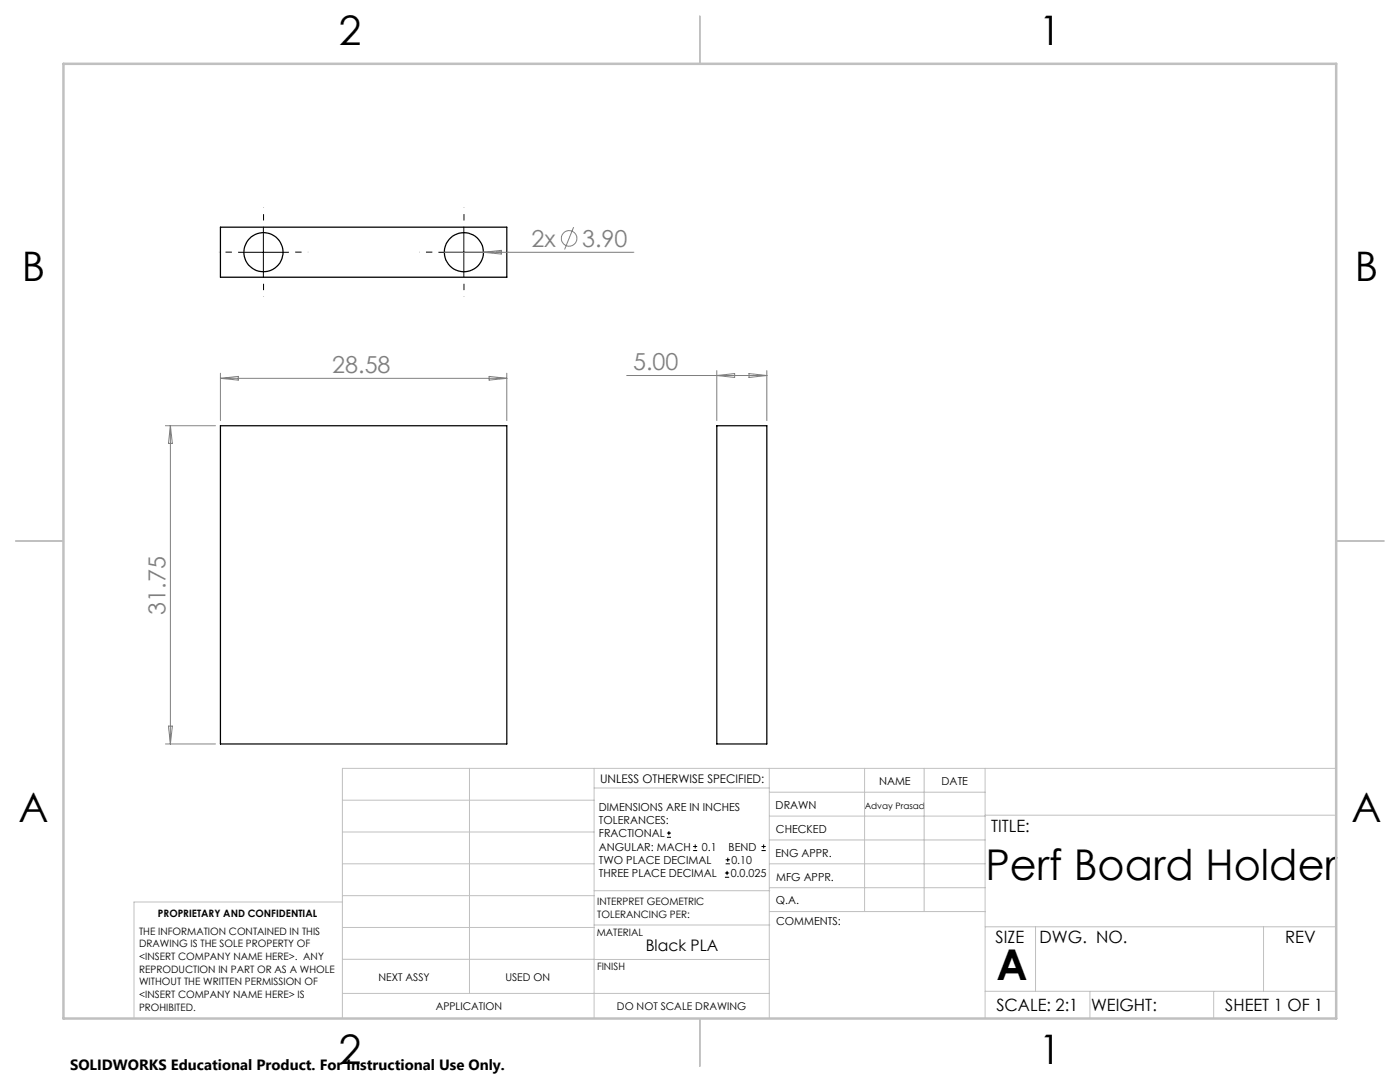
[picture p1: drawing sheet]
<svg xmlns="http://www.w3.org/2000/svg" width="279mm" height="216mm" viewBox="0 0 279 216" stroke-linecap="round" stroke-linejoin="round" font-family="sans-serif">
<g fill="none" stroke="#000" stroke-width=".25">
<path d="M44 45.3h57.1v10h-57.1zM44 84.9h57.1v63.5h-57.1zM143.1 84.9h9.9v63.5h-9.9z"/>
<circle cx="52.6" cy="50.3" r="3.9"/>
<circle cx="92.6" cy="50.3" r="3.9"/>
</g>
<g fill="none" stroke="#808080" stroke-width=".2">
<path d="M88.7 50.3h37.8M96.5 50.3l3.5-.3v.7zM114.5 45.3l-1.8 4.5M44 74.5v9.4M44 75.5h57.1M44 75.5l3.6-.4v.7zM97.6 75.1l3.5 .4-3.5 .3zM101.1 74.5v9.4M125.1 74.9h27.9M143.1 73.9v10M143.1 74.9l3.5-.4v.8zM149.5 74.5l3.5 .4-3.5 .4z"/>
<path d="M153 73.9v10M33 84.9h10M34 84.9v63.5M34 84.9l.4 3.6h-.8zM33 148.4h10M33.6 144.9h.8l-.4 3.5z"/>
<circle cx="113.6" cy="47.6" r="1.56"/>
</g>
<g fill="none" stroke="#000" stroke-width=".2">
<path d="M47.6 50.3h10M52.6 45.3v10M87.6 50.3h10M92.6 45.3v10M133.1 167.1h.8M133.1 166.2h.8M133.5 165.8v.9M138.3 169.7h.8M138.3 168.9h.8M138.7 168.5v.8M144.7 175h.8M144.7 174.2h.8"/>
<path d="M144.8 172.4h.9M144.8 171.6h.9M145.1 173.8v.8M145.2 171.1v.9M152 169.7h.8M152 168.9h.8M152.4 168.5v.8"/>
</g>
<path d="M47.6 50.3h-3.9M52.6 45.3v-3.9M52.6 55.3v3.9M57.6 50.3h3.9M87.6 50.3h-3.9M92.6 45.3v-3.9M92.6 55.3v3.9M97.6 50.3h3.9" fill="none" stroke="#000" stroke-width=".2" stroke-dasharray="15.2 1.3 1.3 1.3" stroke-dashoffset="15.2" stroke-linecap="butt"/>
<g fill="none" stroke="#c0c0c0" stroke-width=".2">
<path d="M68.3 159.7h50.3M93.7 153.3v44.9M118.6 153.3v49.9M118.6 157.2h34.9M153.5 153.3v49.9M153.5 158.1h43.1M172.5 153.3v28.6M184.4 153.3v28.6M196.6 153.3v49.9M266.7 153.3h-198.4v49.9M68.3 178.7h50.3M68.3 172.4h50.3"/>
<path d="M68.3 166h50.3M68.3 180h-41.6v23.2M118.6 177.7h35M153.5 167.6h43.1M153.5 162.8h43.1M153.5 172.4h43.1M153.5 177.1h43.1M196.6 162.7h70.1M68.3 198.2h85.2M68.3 191.4l85.2 .1M68.3 185.1h50.3M118.6 184.6h35"/>
<path d="M153.6 181.9h43M196.6 197.8h70.1M196.6 184.9h70.1M206.7 184.9v12.9M217.5 197.8v5.4M242.2 197.8v5.4M252.2 184.9v12.9"/>
</g>
<path d="M139.7 3.2v9.5M3.1 107.9h9.6M266.7 107.9h9.5M139.7 203.2v9.6" fill="none" stroke="#c0c0c0" stroke-width=".25"/>
<path d="M12.7 12.7h254v190.5h-254z" fill="none" stroke="#c0c0c0" stroke-width=".5"/>
<g font-size="8.5">
<text x="196.6" y="175.6">Perf Board Holder</text>
<text x="198.9" y="195.5">A</text>
</g>
<g font-size="8.1">
<text x="67.6" y="8.9">2</text>
<text x="207.3" y="8.9">1</text>
<text x="4.4" y="56.2">B</text>
<text x="270.4" y="56.2">B</text>
<text x="3.7" y="164.1">A</text>
<text x="269.7" y="164.1">A</text>
<text x="67.6" y="212.4">2</text>
<text x="207.3" y="212.4">1</text>
</g>
<g font-size="4.7" fill="#808080">
<text x="106.1" y="49.3">2x</text>
<text x="116.2" y="49.3">3.90</text>
<text x="66.3" y="74.5">28.58</text>
<text x="126.4" y="73.9">5.00</text>
<text x="33" y="122.6" transform="rotate(-90 33 122.6)">31.75</text>
</g>
<g font-size="3.4">
<text x="197.8" y="166">TITLE:</text>
<text x="198.7" y="188.1">SIZE</text>
<text x="207.5" y="188.1">DWG. NO.</text>
<text x="256.5" y="188.2">REV</text>
<text x="198.8" y="201.7">SCALE: 2:1</text>
<text x="217.7" y="201.8">WEIGHT:</text>
<text x="244.5" y="201.7">SHEET 1 OF 1</text>
</g>
<text font-size="3.2" x="128.9" y="189.8">Black PLA</text>
<text font-size="3" x="14" y="213.5">SOLIDWORKS Educational Product. For Instructional Use Only.</text>
<text font-size="2.4" x="119.8" y="156.2">UNLESS OTHERWISE SPECIFIED:</text>
<g font-size="2.2">
<text x="119.5" y="161.8">DIMENSIONS ARE IN INCHES</text>
<text x="154.8" y="161.4">DRAWN</text>
<text x="175.4" y="156.6">NAME</text>
<text x="187.9" y="156.7">DATE</text>
<text x="119.5" y="164.4">TOLERANCES:</text>
<text x="119.5" y="167.1">FRACTIONAL</text>
<text x="154.9" y="166.3">CHECKED</text>
<text x="119.5" y="169.7">ANGULAR: MACH</text>
<text x="119.5" y="172.4">TWO PLACE DECIMAL</text>
<text x="140.1" y="169.7">0.1</text>
<text x="145.4" y="169.7">BEND</text>
<text x="146" y="172.4">0.10</text>
<text x="154.8" y="170.9">ENG APPR.</text>
<text x="119.5" y="175">THREE PLACE DECIMAL</text>
<text x="145.8" y="175">0.0.025</text>
<text x="154.9" y="175.7">MFG APPR.</text>
<text x="154.9" y="180.4">Q.A.</text>
<text x="154.9" y="184.6">COMMENTS:</text>
</g>
<g font-size="2.1">
<text x="75.5" y="195.7">NEXT ASSY</text>
<text x="100.9" y="195.7">USED ON</text>
<text x="86.9" y="201.5">APPLICATION</text>
<text x="123.1" y="201.6">DO NOT SCALE DRAWING</text>
</g>
<g font-size="2">
<text x="31.5" y="182.9">PROPRIETARY AND CONFIDENTIAL</text>
<text x="119.2" y="180.6">INTERPRET GEOMETRIC</text>
<text x="119.2" y="183.1">TOLERANCING PER:</text>
<text x="27.8" y="186.5">THE INFORMATION CONTAINED IN THIS</text>
<text x="27.8" y="189">DRAWING IS THE SOLE PROPERTY OF</text>
<text x="27.8" y="191.6">&lt;INSERT COMPANY NAME HERE&gt;. ANY</text>
<text x="119.1" y="186.7">MATERIAL</text>
<text x="27.8" y="194.1">REPRODUCTION IN PART OR AS A WHOLE</text>
<text x="27.8" y="196.6">WITHOUT THE WRITTEN PERMISSION OF</text>
<text x="119.1" y="193.5">FINISH</text>
<text x="27.8" y="199.1">&lt;INSERT COMPANY NAME HERE&gt; IS</text>
<text x="27.8" y="201.7">PROHIBITED.</text>
</g>
<text font-size="1.8" x="172.6" y="161.4">Advay Prasad</text>
</svg>
